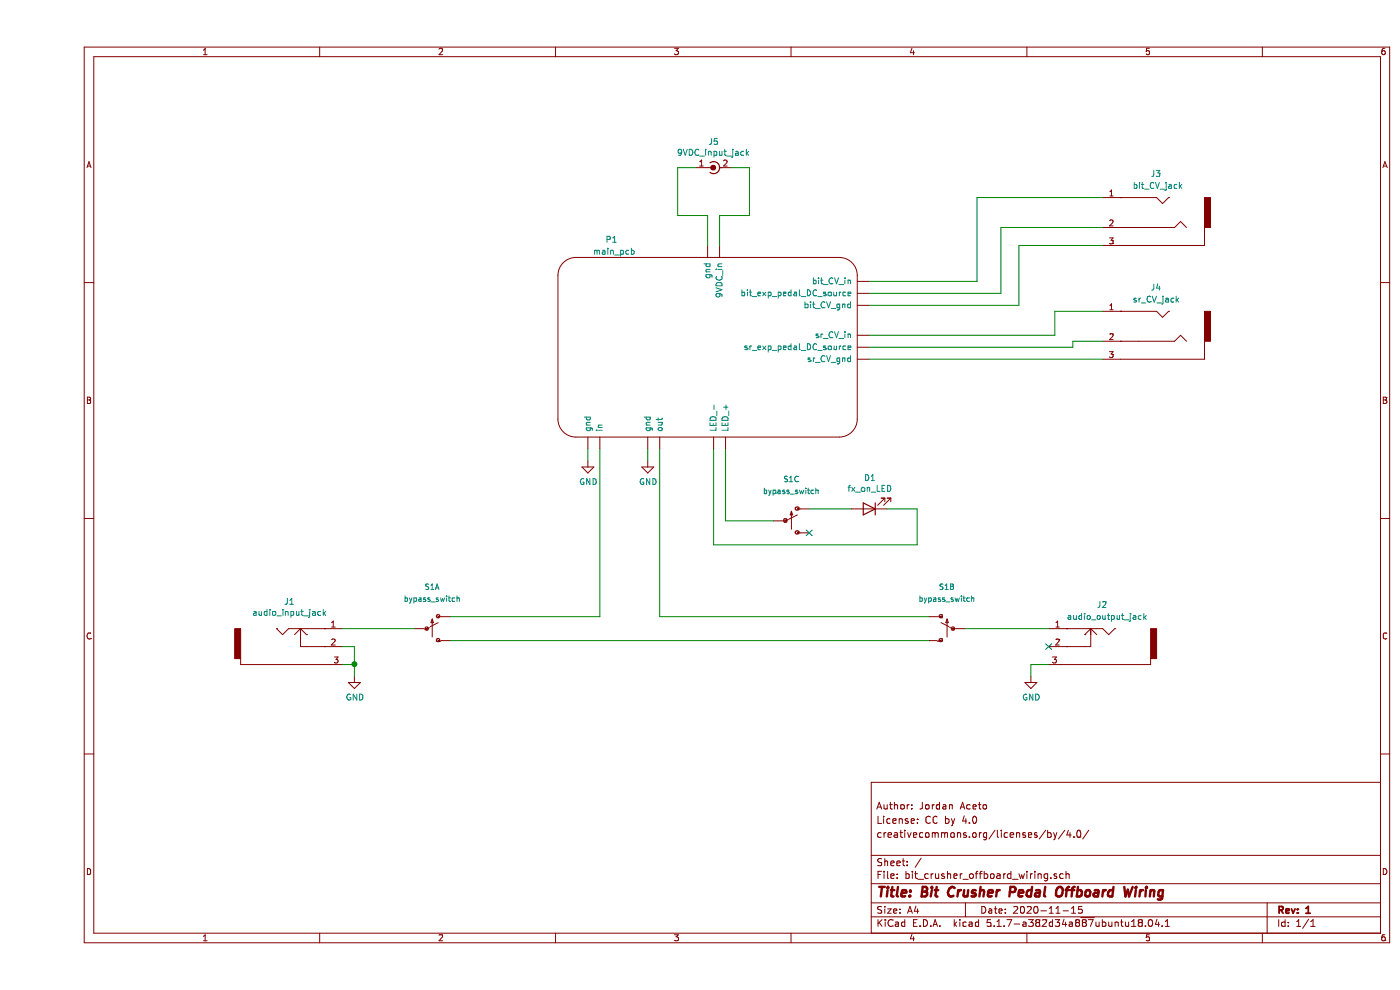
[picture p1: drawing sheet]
EESchema Schematic File Version 4
EELAYER 30 0
EELAYER END
$Descr A4 11693 8268
encoding utf-8
Sheet 1 1
Title "Bit Crusher Pedal Offboard Wiring"
Date "2020-11-15"
Rev "1"
Comp ""
Comment1 "creativecommons.org/licenses/by/4.0/"
Comment2 "License: CC by 4.0"
Comment3 "Author: Jordan Aceto"
Comment4 ""
$EndDescr
$Comp
L bc_parts:SWITCH-3PDT-PTH-STOMP S1
U 1 1
P 3350 5250
F 0 "S1" H 3300 5600 45  0000 C CNN
F 1 "bypass_switch" H 3300 5500 45  0000 C CNN
F 2 "STOMP_SWITCH_3PDT" H 3350 5500 20  0001 C CNN
F 3 "" H 3350 5250 50  0001 C CNN
F 4 "SWCH-13197" H 3300 5447 60  0001 C CNN "Field4"
	1    3350 5250
	1    0    0    -1  
$EndComp
$Comp
L bc_parts:SWITCH-3PDT-PTH-STOMP S1
U 2 1
P 7550 5250
F 0 "S1" H 7500 5600 45  0000 C CNN
F 1 "bypass_switch" H 7500 5500 45  0000 C CNN
F 2 "STOMP_SWITCH_3PDT" H 7550 5500 20  0001 C CNN
F 3 "" H 7550 5250 50  0001 C CNN
F 4 "SWCH-13197" H 7500 5447 60  0001 C CNN "Field4"
	2    7550 5250
	-1   0    0    -1  
$EndComp
$Comp
L bc_parts:SWITCH-3PDT-PTH-STOMP S1
U 3 1
P 6350 4350
F 0 "S1" H 6300 4700 45  0000 C CNN
F 1 "bypass_switch" H 6300 4600 45  0000 C CNN
F 2 "STOMP_SWITCH_3PDT" H 6350 4600 20  0001 C CNN
F 3 "" H 6350 4350 50  0001 C CNN
F 4 "SWCH-13197" H 6300 4547 60  0001 C CNN "Field4"
	3    6350 4350
	1    0    0    -1  
$EndComp
Wire Wire Line
	3150 5250 2550 5250
Wire Wire Line
	3450 5350 7450 5350
Wire Wire Line
	8450 5250 7750 5250
$Comp
L bc_parts:main_pcb P1
U 1 1
P 5600 2900
F 0 "P1" H 4850 3800 50  0000 R CNN
F 1 "main_pcb" H 5000 3700 50  0000 R CNN
F 2 "" H 5600 2900 50  0001 C CNN
F 3 "" H 5600 2900 50  0001 C CNN
	1    5600 2900
	1    0    0    -1  
$EndComp
Wire Wire Line
	3450 5150 4700 5150
Wire Wire Line
	7450 5150 5200 5150
Wire Wire Line
	2550 5550 2650 5550
$Comp
L bc_parts:audio_jack_trs J3
U 1 1
P 9350 1800
F 0 "J3" H 9400 2150 50  0000 R CNN
F 1 "bit_CV_jack" H 9550 2050 50  0000 R CNN
F 2 "" H 9350 1750 50  0000 C CNN
F 3 "" H 9350 1750 50  0000 C CNN
	1    9350 1800
	-1   0    0    -1  
$EndComp
$Comp
L bc_parts:audio_jack_trs J4
U 1 1
P 9350 2750
F 0 "J4" H 9400 3100 50  0000 R CNN
F 1 "sr_CV_jack" H 9550 3000 50  0000 R CNN
F 2 "" H 9350 2700 50  0000 C CNN
F 3 "" H 9350 2700 50  0000 C CNN
	1    9350 2750
	-1   0    0    -1  
$EndComp
Wire Wire Line
	8900 3000 6950 3000
Wire Wire Line
	6950 2900 8650 2900
Wire Wire Line
	8650 2900 8650 2850
Wire Wire Line
	8650 2850 8900 2850
Wire Wire Line
	8900 2600 8500 2600
Wire Wire Line
	8500 2600 8500 2800
Wire Wire Line
	8500 2800 6950 2800
Wire Wire Line
	8900 2050 8200 2050
Wire Wire Line
	8200 2050 8200 2550
Wire Wire Line
	8200 2550 6950 2550
Wire Wire Line
	6950 2450 8050 2450
Wire Wire Line
	8050 2450 8050 1900
Wire Wire Line
	8050 1900 8900 1900
Wire Wire Line
	6950 2350 7850 2350
Wire Wire Line
	7850 2350 7850 1650
Wire Wire Line
	7850 1650 8900 1650
$Comp
L Connector:Conn_Coaxial_Power J5
U 1 1
P 5600 1400
F 0 "J5" V 5383 1350 50  0000 C CNN
F 1 "9VDC_input_jack" V 5474 1350 50  0000 C CNN
F 2 "" H 5600 1350 50  0001 C CNN
F 3 "~" H 5600 1350 50  0001 C CNN
	1    5600 1400
	0    -1   1    0   
$EndComp
$Comp
L Device:LED D1
U 1 1
P 6950 4250
F 0 "D1" H 6943 3995 50  0000 C CNN
F 1 "fx_on_LED" H 6943 4086 50  0000 C CNN
F 2 "" H 6950 4250 50  0001 C CNN
F 3 "~" H 6950 4250 50  0001 C CNN
	1    6950 4250
	-1   0    0    1   
$EndComp
Wire Wire Line
	6800 4250 6450 4250
Wire Wire Line
	6150 4350 5750 4350
Wire Wire Line
	5750 4350 5750 3750
Wire Wire Line
	5650 3750 5650 4550
Wire Wire Line
	5650 4550 7350 4550
Wire Wire Line
	7350 4550 7350 4250
Wire Wire Line
	7350 4250 7100 4250
Wire Wire Line
	5700 2050 5700 1800
Wire Wire Line
	5700 1800 5950 1800
Wire Wire Line
	5950 1800 5950 1400
Wire Wire Line
	5950 1400 5800 1400
Wire Wire Line
	5600 2050 5600 1800
Wire Wire Line
	5600 1800 5350 1800
Wire Wire Line
	5350 1800 5350 1400
Wire Wire Line
	5350 1400 5500 1400
$Comp
L bc_parts:audio_jack_switch J1
U 1 1
P 2100 5400
F 0 "J1" H 2108 5775 50  0000 C CNN
F 1 "audio_input_jack" H 2108 5684 50  0000 C CNN
F 2 "" H 2100 5450 50  0000 C CNN
F 3 "" H 2100 5450 50  0000 C CNN
	1    2100 5400
	1    0    0    -1  
$EndComp
Wire Wire Line
	2550 5400 2650 5400
Wire Wire Line
	2650 5400 2650 5550
$Comp
L bc_parts:audio_jack_switch J2
U 1 1
P 8900 5400
F 0 "J2" H 8950 5750 50  0000 R CNN
F 1 "audio_output_jack" H 9200 5650 50  0000 R CNN
F 2 "" H 8900 5450 50  0000 C CNN
F 3 "" H 8900 5450 50  0000 C CNN
	1    8900 5400
	-1   0    0    -1  
$EndComp
NoConn ~ 8450 5400
Wire Wire Line
	4700 5150 4700 3750
Wire Wire Line
	5200 5150 5200 3750
NoConn ~ 6450 4450
$Comp
L power:GND #PWR?
U 1 1
P 2650 5650
F 0 "#PWR?" H 2650 5400 50  0001 C CNN
F 1 "GND" H 2655 5477 50  0000 C CNN
F 2 "" H 2650 5650 50  0001 C CNN
F 3 "" H 2650 5650 50  0001 C CNN
	1    2650 5650
	1    0    0    -1  
$EndComp
Wire Wire Line
	2650 5650 2650 5550
Connection ~ 2650 5550
$Comp
L power:GND #PWR?
U 1 1
P 8300 5650
F 0 "#PWR?" H 8300 5400 50  0001 C CNN
F 1 "GND" H 8305 5477 50  0000 C CNN
F 2 "" H 8300 5650 50  0001 C CNN
F 3 "" H 8300 5650 50  0001 C CNN
	1    8300 5650
	1    0    0    -1  
$EndComp
Wire Wire Line
	8300 5650 8300 5550
Wire Wire Line
	8300 5550 8450 5550
$Comp
L power:GND #PWR?
U 1 1
P 4600 3850
F 0 "#PWR?" H 4600 3600 50  0001 C CNN
F 1 "GND" H 4605 3677 50  0000 C CNN
F 2 "" H 4600 3850 50  0001 C CNN
F 3 "" H 4600 3850 50  0001 C CNN
	1    4600 3850
	1    0    0    -1  
$EndComp
Wire Wire Line
	4600 3850 4600 3750
$Comp
L power:GND #PWR?
U 1 1
P 5100 3850
F 0 "#PWR?" H 5100 3600 50  0001 C CNN
F 1 "GND" H 5105 3677 50  0000 C CNN
F 2 "" H 5100 3850 50  0001 C CNN
F 3 "" H 5100 3850 50  0001 C CNN
	1    5100 3850
	1    0    0    -1  
$EndComp
Wire Wire Line
	5100 3850 5100 3750
$EndSCHEMATC
